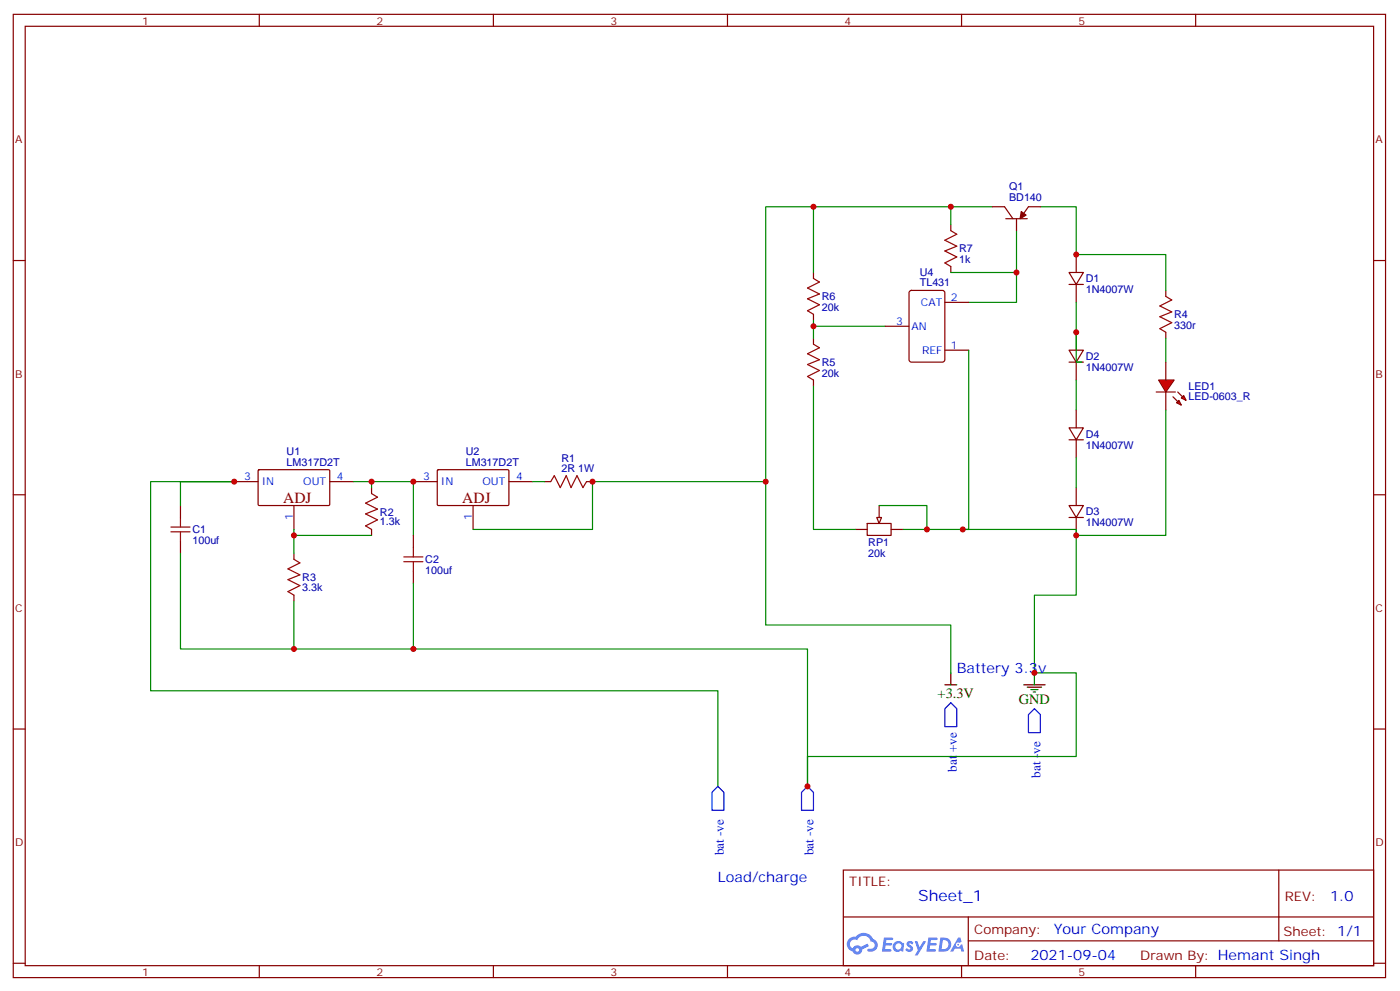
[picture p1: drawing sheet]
<svg xmlns="http://www.w3.org/2000/svg" width="414mm" height="293mm" viewBox="0 0 414 293" stroke-linecap="round" stroke-linejoin="round" font-family="sans-serif">
<g fill="none" stroke="#870000" stroke-width=".35">
<path d="M3.9 4.2h405.4v284.4h-405.4zM7.4 7.8h398.3v277.2h-398.3zM76.6 4.2v3.6M145.7 4.2v3.6M214.9 4.2v3.6M284 4.2v3.6M353.2 4.2v3.6M3.9 76.9h3.5M405.7 76.9h3.6M3.9 146h3.5M405.7 146h3.6M3.9 215.2h3.5"/>
<path d="M405.7 215.2h3.6M249.1 256.8h156.6v28.2h-156.6zM377.7 256.8v20.9M249.1 270.7h156.5M286 277.7h119.6M286 270.7v14.1M3.9 284.3h3.5M76.6 285v3.6M145.7 285v3.6M214.9 285v3.6M284 285v3.6M353.2 285v3.6"/>
<path d="M405.7 284.3h3.6"/>
</g>
<g fill="#5487ff">
<path d="M268.1 278a1.22 1.22 0 0 1 1.7 .3l-.4 .5a.47 .47 0 0 0-.3-.4 .47 .47 0 0 0-.5 .2l.1 .3a1.14 1.14 0 0 1 .8 1.7 1.14 1.14 0 0 1-1.9 0l-.2-.2 .5-.5 .7 .4a.29 .29 0 0 0 .3-.3 .29 .29 0 0 0-.2-.3 1.04 1.04 0 0 1-.6-1.7z"/>
<path d="M261.1 276.8h2.3l.4 .1-.2 .5-1.8 .1-.1 .9h1.5l.3 .3-.4 .4h-1.5l-.2 1.1h1.7l.2 .3-.2 .4h-2.6z"/>
<path d="M274.2 276.8h2.4l.3 .1-.1 .5-1.8 .1-.2 .9h1.6l.3 .3-.4 .4h-1.6l-.1 1.1h1.7l.2 .3-.2 .4h-2.7z"/>
<path d="M283 276.8h.7l.3 1.2-.6 .3a.69 .69 0 0 0-1 .3 .69 .69 0 0 0 .4 1 .69 .69 0 0 0 .9-.7l.5-.2 .6 2.2h-.8l-.3-.9h-1.7l-.5 .9h-.8z"/>
<path d="M270.2 277.8h.8l.6 1.9 1.1-1.9h.9l-2.6 4.2h-.8l.9-1.5z"/>
<path d="M277.8 276.8l-.6 4.1h1.3a2.11 2.11 0 0 0 2.5-2.1 2.11 2.11 0 0 0-2.5-2zM278.5 277.5a1.39 1.39 0 0 1 1.7 1.4 1.39 1.39 0 0 1-1.8 1.3h-.3z"/>
<path d="M264.1 278.4a1.54 1.54 0 0 0-.1 2.1 1.54 1.54 0 0 0 2.1 .2l.7 .2 .3-2.3-.2-.2-.4-.1a1.49 1.49 0 0 0-2.4 .1zM264.3 279.4a.95 .95 0 0 1 1.9 0 .95 .95 0 0 1-1.9 0z"/>
<path d="M250.8 277.1a2.18 2.18 0 0 0 1.1 3.7 1.44 1.44 0 0 0 1.6 1 1.44 1.44 0 0 0 1.2-1.5l2-1-.5-.8-1.9 1a1.47 1.47 0 0 0-2.4 .5 1.39 1.39 0 0 1-.7-2 1.39 1.39 0 0 1 2-.5 2.12 2.12 0 0 1 2.2-1.3 2.12 2.12 0 0 1 1.9 1.7 1.14 1.14 0 0 1 1 1.4 1.14 1.14 0 0 1-1.6 .8 .43 .43 0 0 0-.5 .3 .43 .43 0 0 0 .4 .5 1.98 1.98 0 0 0 2.5-1.2 1.98 1.98 0 0 0-1.2-2.5 3.1 3.1 0 0 0-5.3-.7l-.9 .1zM252.7 280.4a.55 .55 0 0 1 1.1 0 .55 .55 0 0 1-1.1 0z"/>
<circle cx="283" cy="278.9" r=".26"/>
</g>
<g fill="none" stroke="#870000" stroke-width=".35">
<path d="M280.8 66.3v1.8M280.8 78.7v1.7M317.9 75.1v5.3M240.3 80.4v1.8M240.3 92.8v1.7M240.3 99.8v1.8M315.8 80.4h4.2l-2.1 3.6zM315.8 84h4.2M317.9 84v5.3M317.9 98.1v5.3M344.3 85.7v1.8M344.3 98.1v1.7"/>
<path d="M240.3 112.2v1.7M315.8 103.4h4.2l-2.1 3.5zM315.8 106.9h4.2M317.9 106.9v5.3M76.3 138.8l.3-.2 20.6 .1 .2 .3-.1 10.1-.3 .1h-20.6l-.2-.3zM129.2 138.8l.3-.2 20.6 .1 .2 .3v10.1l-.3 .1h-20.7l-.1-.3zM315.8 126.3h4.2l-2.1 3.5zM315.8 129.8h4.2M317.9 121v5.3M317.9 129.8v5.3M53.3 149.2v3.6M53.3 159.8v3.5"/>
<path d="M69.2 142.2h7M86.8 149.2v7.1M97.4 142.2h7.1M109.7 143.9v1.8M109.7 156.3v1.7M122.1 142.2h7.1M122.1 158v3.6M139.7 149.2v7.1M150.3 142.2h7.1M160.9 142.2h1.8M173.2 142.2h1.8M315.8 149.2h4.2l-2.1 3.6z"/>
<path d="M315.8 152.8h4.2M317.9 143.9v5.3M317.9 152.8v5.2M86.8 163.3v1.8M86.8 175.7v1.7M122.1 168.6v3.6"/>
</g>
<g fill="none" stroke="#a10000" stroke-width=".35">
<path d="M280.8 68.1l1.8 1-3.5 1.8 3.5 1.8-3.5 1.4 3.5 1.7-3.5 1.8 1.7 1.1M240.3 82.2l1.7 1.1-3.5 1.7 3.5 1.8-3.5 1.4 3.5 1.8-3.5 1.7 1.8 1.1M344.3 87.5l1.8 1-3.5 1.8 3.5 1.8-3.5 1.4 3.5 1.7-3.5 1.8 1.7 1.1M240.3 101.6l1.7 1.1-3.5 1.7 3.5 1.8-3.5 1.4 3.5 1.8-3.5 1.7 1.8 1.1M50.5 157h5.6M50.5 155.6h5.6M53.3 152.8v2.8M53.3 157v2.8M109.7 145.7l1.8 1.1-3.5 1.7 3.5 1.8-3.5 1.4 3.5 1.8-3.5 1.7 1.7 1.1M162.7 142.2l1-1.8 1.8 3.5 1.8-3.5 1.4 3.5 1.7-3.5 1.8 3.5 1-1.7M86.8 165.1l1.8 1.1-3.5 1.7 3.5 1.8-3.5 1.4 3.5 1.8-3.5 1.7 1.7 1.1M119.3 165.8h5.6"/>
<path d="M119.3 164.4h5.6M122.1 161.6v2.8M122.1 165.8v2.8"/>
</g>
<g fill="none" stroke="#008700" stroke-width=".35">
<path d="M317.9 89.3v17.6h1.8M344.3 99.8v7.1M317.9 112.2v8.8M317.9 135.1v8.8M53.3 149.2v-7h15.9h-24.7v61.7h167.6v28.2M86.8 156.3v7M86.8 158h22.9M104.5 142.2h17.6v15.8M109.7 142.2v1.7M157.4 142.2h3.5M226.2 142.2h-51.2v14.1h-35.3M86.8 177.4v14.2"/>
<path d="M122.1 172.2v19.4"/>
</g>
<g fill="#f00" stroke="#870000" stroke-width=".35">
<path d="M342.2 112.2h4.6l-2.5 3.5z"/>
<path d="M341.5 115.7h5.7z"/>
</g>
<g fill="#870000" stroke="#870000" stroke-width=".35">
<path d="M347.9 115.7l1.4 1.4z"/>
<path d="M346.5 117.1l1.4 1.4z"/>
</g>
<g fill="#f00" stroke="#870000" stroke-width=".35">
<path d="M349.6 116.8l.7 1.4-1.4-.7z"/>
<path d="M347.5 118.9l.7-.7 .7 1.4z"/>
</g>
<g fill="none" stroke="#870000" stroke-width=".35">
<path d="M293.2 61h3.5l2.5 3.6M297.1 64.6h6.3M300.2 64.6v3.5M307.3 61h-3.5l-1.8 2.5M261.4 96.3h7.1M268.7 85.9l.5-.2h9.2l.6 .5 .1 20-.5 .6-9.4 .1-.6-.5-.1-20zM279.1 89.3h7M279.1 103.4h7M344.3 106.9v5.3M344.3 115.7v5.3M252.6 156.3h3.6M256.2 154.5h7v3.5h-7z"/>
<path d="M259.7 149.2v3.6M263.2 156.3h3.5"/>
</g>
<path d="M280.8 61h-40.5v19.4M293.2 61h-12.4v5.3M300.2 68.1v21.2h-14.1M307.3 61h10.6v14.1h26.4v10.6M240.3 94.5v5.3M240.3 96.3h21.1M280.8 80.4h19.4M344.3 121v37h-26.4v-1.7h-33.5" fill="none" stroke="#008700" stroke-width=".35"/>
<path d="M301.7 62.4l1.4 1.1-1.8 1.1z" fill="#870000" stroke="#870000" stroke-width=".35"/>
<path d="M259 152.8h1.4l-.7 1.7z" fill="#f0f0f0" stroke="#870000" stroke-width=".35"/>
<path d="M240.3 61h-14.1v123.5h54.6v14.1M240.3 113.9v42.4h12.3M286.1 103.4v52.9h-19.4M259.7 149.2h14.1v7.1M317.9 158v17.7h-12.4v22.9h12.4v24.7h-79.4v8.8v-40.5h-185.2v-28.3" fill="none" stroke="#008700" stroke-width=".35"/>
<path d="M280.8 207.4l1.8 1.8v5.3h-3.5v-5.3zM305.5 209.2l1.8 1.8v5.3h-3.5v-5.3zM212.1 232.1l1.7 1.8v5.3h-3.5v-5.3zM238.5 232.1l1.8 1.8v5.3h-3.6v-5.3z" fill="none" stroke="#00f" stroke-width=".35"/>
<path d="M280.8 198.6v3.5M305.5 198.6v3.5M279.1 202.1h3.5M302.4 202.1h6.3M303.4 202.8h4.3M304.5 203.6h2.1M305.2 204.3h.7" fill="none" stroke="#000" stroke-width=".35"/>
<g fill="#c00">
<circle cx="109.7" cy="142.2" r=".88"/>
<circle cx="86.8" cy="158" r=".88"/>
<circle cx="122.1" cy="142.2" r=".88"/>
<circle cx="317.9" cy="98.1" r=".88"/>
<circle cx="317.9" cy="75.1" r=".88"/>
<circle cx="240.3" cy="96.3" r=".88"/>
<circle cx="300.2" cy="80.4" r=".88"/>
<circle cx="280.8" cy="61" r=".88"/>
<circle cx="273.8" cy="156.3" r=".88"/>
<circle cx="284.4" cy="156.3" r=".88"/>
<circle cx="317.9" cy="158" r=".88"/>
<circle cx="240.3" cy="61" r=".88"/>
<circle cx="226.2" cy="142.2" r=".88"/>
<circle cx="175" cy="142.2" r=".88"/>
<circle cx="305.5" cy="198.6" r=".88"/>
<circle cx="69.2" cy="142.2" r=".88"/>
<circle cx="238.5" cy="232.1" r=".88"/>
<circle cx="86.8" cy="191.6" r=".88"/>
<circle cx="122.1" cy="191.6" r=".88"/>
</g>
<g font-size="4.6" fill="#800">
<text x="83.6" y="148.5">ADJ</text>
<text x="136.6" y="148.5">ADJ</text>
</g>
<text font-size="4.6" fill="#00f" x="271.2" y="265.8">Sheet_1</text>
<g font-size="4.2" fill="#00f">
<text x="282.6" y="198.6">Battery 3.3v</text>
<text x="212.1" y="260.4">Load/charge</text>
<text x="392.9" y="266.1">1.0</text>
<text x="311.3" y="275.6">Your Company</text>
<text x="304.3" y="283.4">2021-09-04</text>
</g>
<g font-size="4.2">
<text x="277" y="206.1">+3.3V</text>
<text x="301" y="207.8">GND</text>
</g>
<g font-size="3.9" fill="#00f">
<text x="282.6" y="227.8" transform="rotate(-90 282.6 227.8)">bat +ve</text>
<text x="307.3" y="229.5" transform="rotate(-90 307.3 229.5)">bat -ve</text>
<text x="213.8" y="252.5" transform="rotate(-90 213.8 252.5)">bat -ve</text>
<text x="240.3" y="252.5" transform="rotate(-90 240.3 252.5)">bat -ve</text>
</g>
<g font-size="3.9" fill="#800">
<text x="250.9" y="261.4">TITLE:</text>
<text x="379.5" y="266.1">REV:</text>
<text x="287.8" y="275.6">Company:</text>
<text x="379.1" y="276.2">Sheet: 1/1</text>
<text x="287.8" y="283.3">Date:</text>
<text x="336.8" y="283.4">Drawn By: Hemant Singh</text>
</g>
<g font-size="3.2" fill="#800">
<text x="42" y="7.2">1</text>
<text x="111.2" y="7.2">2</text>
<text x="180.3" y="7.2">3</text>
<text x="249.4" y="7.2">4</text>
<text x="318.6" y="7.2">5</text>
<text x="4.4" y="42.3">A</text>
<text x="406.3" y="42.3">A</text>
<text x="4.4" y="111.5">B</text>
<text x="406.3" y="111.5">B</text>
<text x="4.4" y="180.6">C</text>
<text x="406.3" y="180.6">C</text>
<text x="4.4" y="249.8">D</text>
<text x="406.3" y="249.8">D</text>
<text x="42" y="288">1</text>
<text x="111.2" y="288">2</text>
<text x="180.3" y="288">3</text>
<text x="249.4" y="288">4</text>
<text x="318.6" y="288">5</text>
</g>
<g font-size="3.2" fill="#000080">
<text x="298.1" y="59.3">BD140</text>
<text x="298.1" y="56.1">Q1</text>
<text x="283.3" y="77.7">1k</text>
<text x="283.3" y="74.5">R7</text>
<text x="271.7" y="81.3">U4</text>
<text x="320.7" y="83.3">D1</text>
<text x="242.7" y="88.6">R6</text>
<text x="271.7" y="84.6">TL431</text>
<text x="320.7" y="86.6">1N4007W</text>
<text x="242.7" y="91.8">20k</text>
<text x="346.8" y="93.9">R4</text>
<text x="346.8" y="97.1">330r</text>
<text x="320.7" y="106.3">D2</text>
<text x="242.7" y="111.2">20k</text>
<text x="242.7" y="108">R5</text>
<text x="320.7" y="109.5">1N4007W</text>
<text x="351" y="118.2">LED-0603_R</text>
<text x="351" y="115">LED1</text>
<text x="320.7" y="129.2">D4</text>
<text x="84.7" y="137.5">LM317D2T</text>
<text x="84.7" y="134.4">U1</text>
<text x="137.6" y="137.5">LM317D2T</text>
<text x="137.6" y="134.4">U2</text>
<text x="165.8" y="136.4">R1</text>
<text x="320.7" y="132.4">1N4007W</text>
<text x="165.8" y="139.3">2R 1W</text>
<text x="112.2" y="155.1">1.3k</text>
<text x="112.2" y="152.2">R2</text>
<text x="320.7" y="155.3">1N4007W</text>
<text x="320.7" y="152.1">D3</text>
<text x="56.8" y="160.6">100uf</text>
<text x="56.8" y="157.4">C1</text>
<text x="256.5" y="161.1">RP1</text>
<text x="125.6" y="166.2">C2</text>
<text x="256.5" y="164.3">20k</text>
<text x="89.3" y="171.6">R3</text>
<text x="125.6" y="169.5">100uf</text>
<text x="89.3" y="174.5">3.3k</text>
</g>
<g font-size="3.2" fill="#00f">
<text x="280.8" y="88.9">2</text>
<text x="264.7" y="96">3</text>
<text x="272" y="90.3">CAT</text>
<text x="269.2" y="97.4">AN</text>
<text x="272.3" y="104.4">REF</text>
<text x="280.8" y="103">1</text>
<text x="72.1" y="141.8">3</text>
<text x="77.3" y="143.2">IN</text>
<text x="89.6" y="143.2">OUT</text>
<text x="99.5" y="141.8">4</text>
<text x="125" y="141.8">3</text>
<text x="130.2" y="143.2">IN</text>
<text x="142.5" y="143.2">OUT</text>
<text x="152.4" y="141.8">4</text>
<text x="86.5" y="153.4" transform="rotate(-90 86.5 153.4)">1</text>
<text x="139.4" y="153.4" transform="rotate(-90 139.4 153.4)">1</text>
</g>
</svg>
